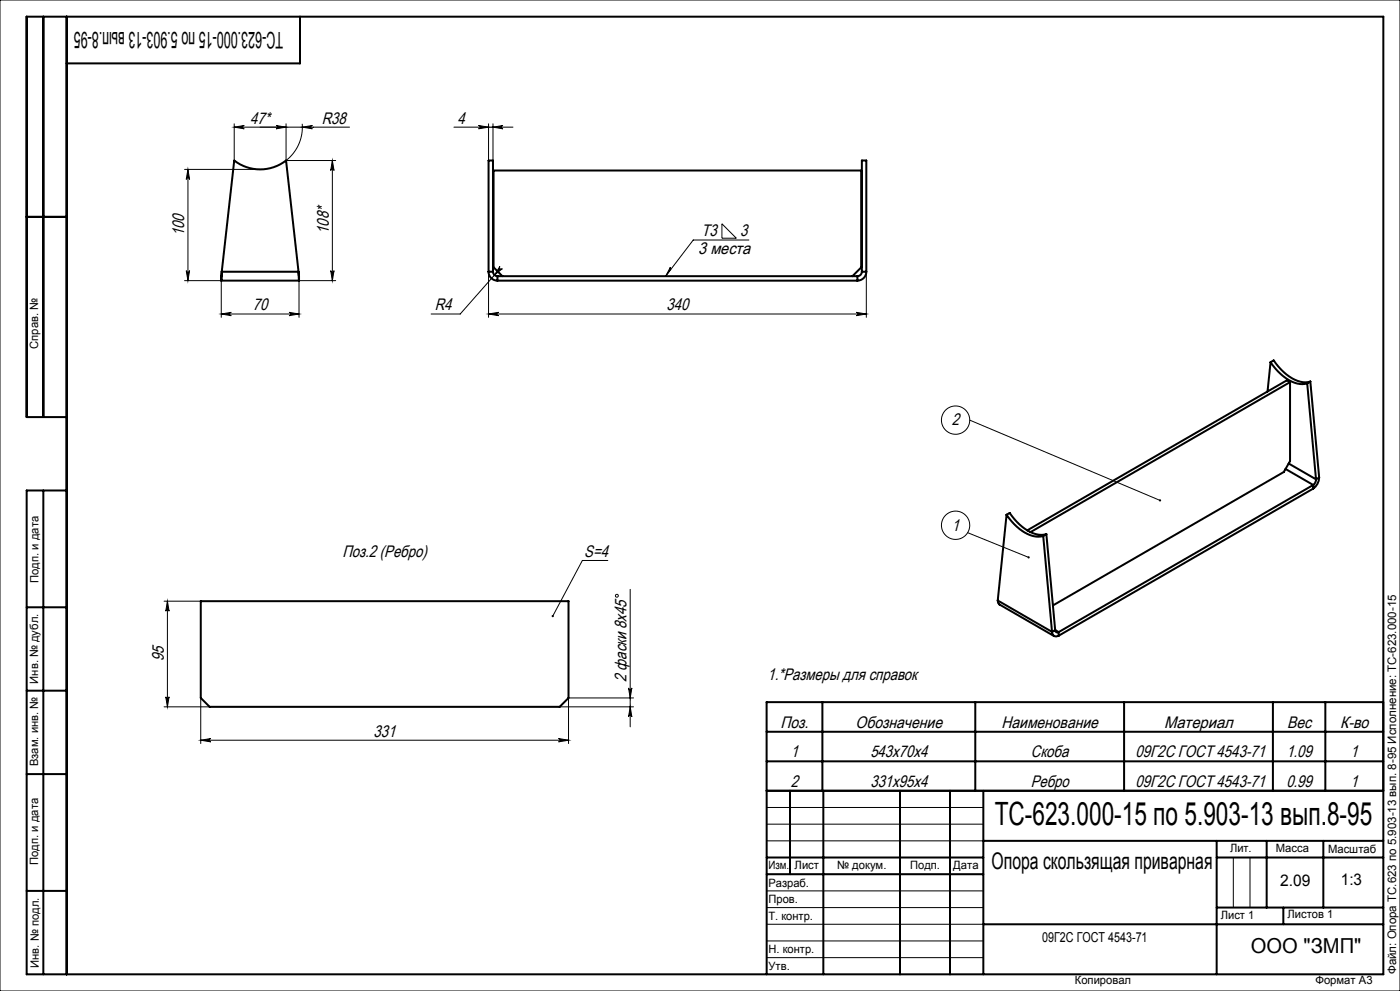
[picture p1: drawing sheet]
<svg xmlns="http://www.w3.org/2000/svg" width="420mm" height="297mm" viewBox="0 0 420 297" stroke-linecap="round" stroke-linejoin="round" font-family="sans-serif">
<g fill="none" stroke="#000" stroke-width=".3">
<path d="M0 0h420v297h-420zM70.3 38.1l3-.5a.5 .5 0 0 0-.5 .5 .5 .5 0 0 0 .5 .5zM70.3 37.1v11M82.8 37.6l3 .5-3 .5a.5 .5 0 0 0 .5-.5 .5 .5 0 0 0-.5-.5zM85.8 37.1v11M90.7 37.1a12.7 12.7 0 0 1-4.9 11M90.7 38.1l3-.5a.5 .5 0 0 0-.5 .5 .5 .5 0 0 0 .5 .5zM104.9 38.1h-34.6M136.2 38.1h17.7M143.6 37.6l3 .5-3 .5a.5 .5 0 0 0 .4-.5 .5 .5 0 0 0-.4-.5zM146.6 37.1v11M147.9 37.1v11"/>
<path d="M147.9 38.1l3-.5a.5 .5 0 0 0-.5 .5 .5 .5 0 0 0 .5 .5zM55.4 50.8h22.6M56.4 50.8l.5 3a.5 .5 0 0 0-.5-.5 .5 .5 0 0 0-.5 .5zM56.4 50.8v33.3M85.8 48.1h14.9M99.7 48.1v36M99.7 48.1l.5 3a.5 .5 0 0 0-.5-.5 .5 .5 0 0 0-.5 .5zM150 79.9a.5 .5 0 0 0 0 .6 .5 .5 0 0 0 .7 0l-2.4 1.9zM216.6 67.1l4.3 4.3h-4.3zM224.7 71.9h-16.7l-8.3 10.9M55.4 84.1h11v11M55.9 81.1a.5 .5 0 0 0 .5 .5 .5 .5 0 0 0 .5-.5l-.5 3z"/>
<path d="M66.4 94.1h23.3M66.4 94.1l3-.5a.5 .5 0 0 0-.5 .5 .5 .5 0 0 0 .5 .5zM86.7 93.6l3 .5-3 .5a.5 .5 0 0 0 .5-.5 .5 .5 0 0 0-.5-.5zM99.2 81.1a.5 .5 0 0 0 .5 .5 .5 .5 0 0 0 .5-.5l-.5 3zM100.7 84.1h-11v11M146.6 94.1l3-.5a.5 .5 0 0 0-.5 .5 .5 .5 0 0 0 .5 .5zM146.6 94.1h113.3M146.6 81.4v13.7M149.2 81.4l-11.1 12.7h-8.8M201.1 80.1l.1 .7-1.5 2zM256.9 93.6l3 .5-3 .5a.5 .5 0 0 0 .5-.5 .5 .5 0 0 0-.5-.5zM259.9 81.4v13.7"/>
<path d="M290.9 125.9l57.1 24.1M290.3 159.6l18.3 7.4M182.3 168h-7.6l-8.9 16.6M189.1 176.6v41.2M49.2 180.2h11M50.2 180.2v31.6M50.2 180.2l.5 3a.5 .5 0 0 0-.5-.5 .5 .5 0 0 0-.5 .5zM49.2 211.8h13.7M49.7 208.8a.5 .5 0 0 0 .5 .5 .5 .5 0 0 0 .5-.5l-.5 3zM60.2 209.2v13.6M167.9 211.8h22.2M188.6 206.2a.5 .5 0 0 0 .5 .4 .5 .5 0 0 0 .5-.4l-.5 3z"/>
<path d="M189.1 211.8l.5 3a.5 .5 0 0 0-.5-.4 .5 .5 0 0 0-.5 .4zM190.1 209.2h-19.5v13.6M60.2 221.8l3-.5a.5 .5 0 0 0-.4 .5 .5 .5 0 0 0 .4 .5zM60.2 221.8h110.4M167.6 221.3l3 .5-3 .5a.5 .5 0 0 0 .4-.5 .5 .5 0 0 0-.4-.5zM230 242h65M230 247h65M230 252h65M370 257v15M375 257v15M230 267h65M230 272h65"/>
<path d="M230 277h65M230 282h65M230 287h65"/>
<circle cx="286.7" cy="125.9" r="4.2"/>
<circle cx="286.7" cy="157.4" r="4.2"/>
<circle cx="185.1" cy="178.5" r=".43"/>
</g>
<g fill="none" stroke="#000" stroke-width=".6">
<path d="M13 5v120M20 5v287M90 5v14h-70M8 65h12M66.4 84.1h23.3M66.5 81.4l-.1 2.7M66.5 81.4l3.8-33.3a12.7 12.7 0 0 0 15.5 0l3.8 33.3M66.5 81.4h23.1M89.6 81.4l.1 2.7M146.6 81.4a2.67 2.67 0 0 0 2.6 2.7M146.6 81.4h1.3M146.6 81.4v-33.3h1.3v33.3"/>
<path d="M147.9 81.4a1.33 1.33 0 0 0 1.3 1.4M149.2 84.1h108M149.2 82.8v1.3M149.2 82.8h108M150.7 82.8l-2.6-2.7v-29h110.3v29l-2.7 2.7M257.2 82.8v1.3M258.6 81.4a1.33 1.33 0 0 1-1.4 1.4M258.6 81.4h1.3M258.6 81.4v-33.3h1.3v33.3M259.9 81.4a2.67 2.67 0 0 1-2.7 2.7M381.2 108.6a13.1 13.1 0 0 0 9.5 6.5l1.5-.2M381.2 108.6l.9-.6a13.1 13.1 0 0 0 9.6 6.6l1.4-.2"/>
<path d="M381.2 108.6l-.9 8.7M387 114.5l-.9-.5-77.9 44.9M387 114.5l-77.9 45M387 114.5v23.7l-1.9 3.3-69.2 39.9M392.2 114.9l2.6 28.8M393.1 114.4l-.9 .5M393.1 114.4l2.6 28.7M20 125h-12v-120h407v287h-407v-145h12M386.6 138.9l8.2 4.8M13 147v145M302 154.3a13.1 13.1 0 0 0 9.5 6.5l1.5-.2M302 154.3l.9-.6a13.1 13.1 0 0 0 9.6 6.6l1.4-.2"/>
<path d="M302 154.3l-2.7 25.7M385.7 140.5l8.3 4.8M394 146.4l-76.4 44.1M394 145.3l-76.4 44.1M394 145.3v1.1M394.8 143.7a2.1 2.1 0 0 1-.8 1.6M395.7 143.1a4.2 4.2 0 0 1-1.7 3.3M395.7 143.1l-.9 .6M299.3 180l.1 .7 .4 .5 16.4 9.4M299.3 180l16.3 9.4M313 160.6l2.6 28.8M313.9 160.1l-.9 .5"/>
<path d="M313.9 160.1l2.7 28.7M8 182h12M60.2 180.2h110.4v29l-2.7 2.6h-105l-2.7-2.6zM315.6 189.4l.2 .7 .4 .5 .7 .2 .7-.3M316.6 188.8l.3 .7 .7-.1M316.6 188.8l-1 .6M316.6 188.8l1 .6M317.6 189.4v1.1M8 207h12M230 219.3h185M246.7 210.4v26.6M292.6 210.4v26.6"/>
<path d="M337.2 210.4v26.6M381.9 210.4v26.6M397.6 210.4v26.6M415 210.4h-185v26.6h185M8 232h12M230 228.2h185M230 237v55M237 237v25M247 237v55M270 237v55M285 237v55M295 237v55"/>
<path d="M230 257h65M295 252h120M365 252v40M365 257h50M380 252v20M397 252v20M8 267h12M230 262h65M295 277h120M365 272h50M385 272v5"/>
</g>
<g fill="#000">
<path d="M70.3 38.1l3-.5a.5 .5 0 0 0-.5 .5 .5 .5 0 0 0 .5 .5zM82.8 37.6l3 .5-3 .5a.5 .5 0 0 0 .5-.5 .5 .5 0 0 0-.5-.5z"/>
<path d="M90.7 38.1l3 .5a.5 .5 0 0 1-.5-.5 .5 .5 0 0 1 .5-.5zM150 79.9l-1.7 2.5 2.4-1.9a.5 .5 0 0 1-.7 0 .5 .5 0 0 1 0-.6zM60.2 221.8l3-.5a.5 .5 0 0 0-.4 .5 .5 .5 0 0 0 .4 .5zM167.6 221.3l3 .5-3 .5a.5 .5 0 0 0 .4-.5 .5 .5 0 0 0-.4-.5z"/>
<path d="M143.6 37.6l3 .5-3 .5a.5 .5 0 0 0 .4-.5 .5 .5 0 0 0-.4-.5zM147.9 38.1l3-.5a.5 .5 0 0 0-.5 .5 .5 .5 0 0 0 .5 .5z"/>
<path d="M55.9 81.1a.5 .5 0 0 0 .5 .5 .5 .5 0 0 0 .5-.5l-.5 3zM56.4 50.8l.5 3a.5 .5 0 0 0-.5-.5 .5 .5 0 0 0-.5 .5zM99.2 81.1a.5 .5 0 0 0 .5 .5 .5 .5 0 0 0 .5-.5l-.5 3zM99.7 48.1l.5 3a.5 .5 0 0 0-.5-.5 .5 .5 0 0 0-.5 .5z"/>
<path d="M86.7 93.6l3 .5-3 .5a.5 .5 0 0 0 .5-.5 .5 .5 0 0 0-.5-.5zM66.4 94.1l3-.5a.5 .5 0 0 0-.5 .5 .5 .5 0 0 0 .5 .5z"/>
<path d="M146.6 94.1l3-.5a.5 .5 0 0 0-.5 .5 .5 .5 0 0 0 .5 .5zM256.9 93.6l3 .5-3 .5a.5 .5 0 0 0 .5-.5 .5 .5 0 0 0-.5-.5z"/>
<path d="M347.8 149.7v.5h.4l.1-.1-.3-.1 .3 .1-.1-.4zM308.3 166.8v.5l.6-.1-.3-.2 .3 .2-.1-.4zM201.1 80.1l.1 .7-1.5 2zM165.6 184.4l.1 .5 .1-.3-.1 .3a.33 .33 0 0 0 .4-.1 .33 .33 0 0 0-.1-.4 .33 .33 0 0 0-.4 0z"/>
<path d="M49.7 208.8a.5 .5 0 0 0 .5 .5 .5 .5 0 0 0 .5-.5l-.5 3zM50.2 180.2l.5 3a.5 .5 0 0 0-.5-.5 .5 .5 0 0 0-.5 .5zM189.1 211.8l.5 3a.5 .5 0 0 0-.5-.4 .5 .5 0 0 0-.5 .4zM188.6 206.2a.5 .5 0 0 0 .5 .4 .5 .5 0 0 0 .5-.4l-.5 3z"/>
</g>
<text font-size="9.6" x="298.4" y="247.3">ТС-623.000-15 по 5.903-13 вып.8-95</text>
<g font-size="6.9">
<text x="85" y="9.6" transform="rotate(-180 85 9.6)">ТС-623.000-15 по 5.903-13 вып.8-95</text>
<text x="297.5" y="260.4">Опора скользящая приварная</text>
</g>
<text font-size="6.2" x="375.2" y="285.5">ООО &quot;ЗМП&quot;</text>
<g font-size="5">
<text x="75.1" y="37">47*</text>
<text x="96.5" y="37">R38</text>
<text x="137.3" y="37">4</text>
<text x="55.3" y="70.8" transform="rotate(-90 55.3 70.8)">100</text>
<text x="98.6" y="70.2" transform="rotate(-90 98.6 70.2)">108*</text>
<text x="210.4" y="70.8">Т3</text>
<text x="222" y="70.8">3</text>
<text x="209.5" y="76.3">3 места</text>
<text x="75.8" y="93">70</text>
<text x="130.4" y="93">R4</text>
<text x="199.9" y="93">340</text>
<text x="285.6" y="127.5">2</text>
<text x="285.6" y="159">1</text>
<text x="102.7" y="166.9">Поз.2 (Ребро)</text>
<text x="175.3" y="166.9">S=4</text>
<text x="49.1" y="198.2" transform="rotate(-90 49.1 198.2)">95</text>
<text x="230.2" y="203.7">1.*Размеры для справок</text>
<text x="188" y="204.3" transform="rotate(-90 188 204.3)">2 фаски 8x45</text>
<text x="112.1" y="220.8">331</text>
<text x="234.2" y="218.1">Поз.</text>
<text x="256.7" y="218.1">Обозначение</text>
<text x="300.5" y="218.1">Наименование</text>
<text x="349.2" y="218.1">Материал</text>
<text x="386.1" y="218.1">Вес</text>
<text x="402" y="218.1">К-во</text>
<text x="237.3" y="227">1</text>
<text x="261.1" y="227">543х70х4</text>
<text x="309.3" y="227">Скоба</text>
<text x="340.7" y="227">09Г2С ГОСТ 4543-71</text>
<text x="385.9" y="227">1.09</text>
<text x="405.2" y="227">1</text>
<text x="237.3" y="235.8">2</text>
<text x="261.1" y="235.8">331х95х4</text>
<text x="309.2" y="235.8">Ребро</text>
<text x="340.7" y="235.8">09Г2С ГОСТ 4543-71</text>
<text x="385.9" y="235.8">0.99</text>
<text x="405.2" y="235.8">1</text>
</g>
<g font-size="4.8">
<text x="384" y="265.6">2.09</text>
<text x="402.3" y="265.3">1:3</text>
</g>
<text font-size="4.1" x="312.7" y="282.2">09Г2С ГОСТ 4543-71</text>
<text font-size="3.5" x="418.8" y="291.9" transform="rotate(-90 418.8 291.9)">Файл: Опора ТС.623 по 5.903-13 вып. 8-95 Исполнение: ТС-623.000-15</text>
<g font-size="3.4">
<text x="11.5" y="104.5" transform="rotate(-90 11.5 104.5)">Справ. №</text>
<text x="11.6" y="174.7" transform="rotate(-90 11.6 174.7)">Подп. и дата</text>
<text x="11.4" y="204.9" transform="rotate(-90 11.4 204.9)">Инв. № дубл.</text>
<text x="11.4" y="229.6" transform="rotate(-90 11.4 229.6)">Взам. инв. №</text>
<text x="369" y="255.5">Лит.</text>
<text x="382.8" y="255.5">Масса</text>
<text x="398.4" y="255.6">Масштаб</text>
<text x="11.4" y="259.2" transform="rotate(-90 11.4 259.2)">Подп. и дата</text>
<text x="230.5" y="260.5">Изм.</text>
<text x="238.4" y="260.4">Лист</text>
<text x="251.1" y="260.4">№ докум.</text>
<text x="273" y="260.4">Подп.</text>
<text x="286" y="260.4">Дата</text>
<text x="230.5" y="265.7">Разраб.</text>
<text x="230.5" y="275.7">Т. контр.</text>
<text x="230.6" y="270.7">Пров.</text>
<text x="366.2" y="275.3">Лист 1</text>
<text x="386.3" y="275.2">Листов 1</text>
<text x="230.6" y="285.7">Н. контр.</text>
<text x="11.6" y="290" transform="rotate(-90 11.6 290)">Инв. № подл.</text>
<text x="230.6" y="290.7">Утв.</text>
<text x="322.5" y="295">Копировал</text>
<text x="394.6" y="295">Формат А3</text>
</g>
</svg>
